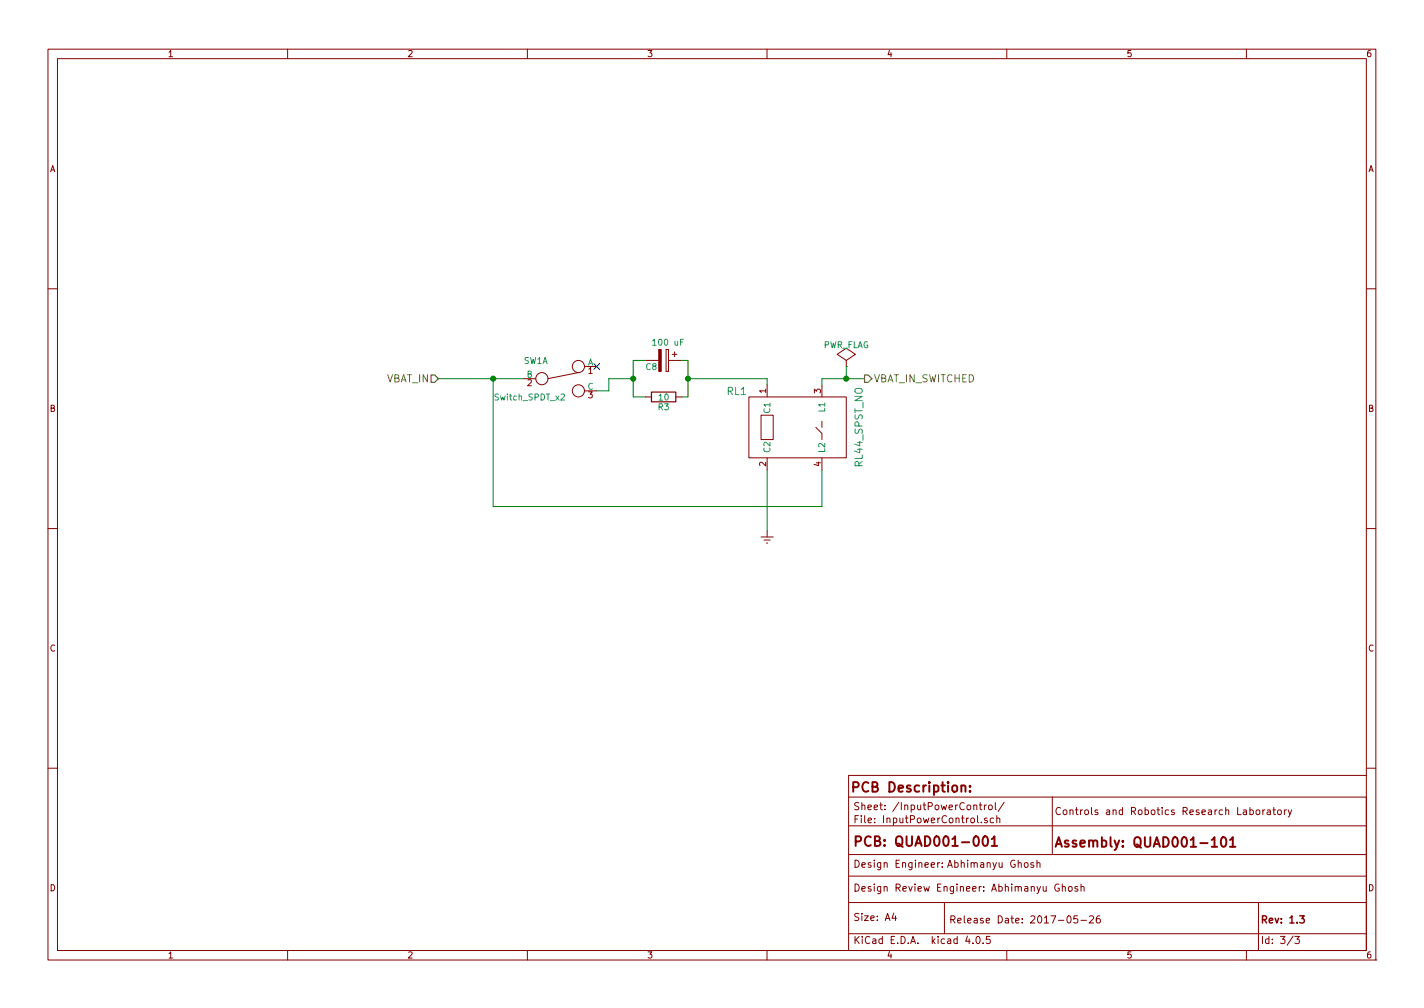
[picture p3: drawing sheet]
EESchema Schematic File Version 2
LIBS:power
LIBS:device
LIBS:transistors
LIBS:conn
LIBS:linear
LIBS:regul
LIBS:74xx
LIBS:cmos4000
LIBS:adc-dac
LIBS:memory
LIBS:xilinx
LIBS:microcontrollers
LIBS:dsp
LIBS:microchip
LIBS:analog_switches
LIBS:motorola
LIBS:texas
LIBS:intel
LIBS:audio
LIBS:interface
LIBS:digital-audio
LIBS:philips
LIBS:display
LIBS:cypress
LIBS:siliconi
LIBS:opto
LIBS:atmel
LIBS:contrib
LIBS:valves
LIBS:relays
LIBS:PowerConnectors
LIBS:PowerManagement
LIBS:custom_relays
LIBS:mechanical
LIBS:quadcopter_pdb-cache
EELAYER 25 0
EELAYER END
$Descr A4 11693 8268
encoding utf-8
Sheet 3 3
Title ""
Date "2017-05-26"
Rev "1.3"
Comp ""
Comment1 "QUAD001-001"
Comment2 "QUAD001-101"
Comment3 "Abhimanyu Ghosh"
Comment4 "Abhimanyu Ghosh"
$EndDescr
$Comp
L Earth #PWR31
U 1 1
P 6300 4350
F 0 "#PWR31" H 6300 4100 50  0001 C CNN
F 1 "Earth" H 6300 4200 50  0001 C CNN
F 2 "" H 6300 4350 50  0000 C CNN
F 3 "" H 6300 4350 50  0000 C CNN
	1    6300 4350
	1    0    0    -1  
$EndComp
$Comp
L R R3
U 1 1
P 5450 3250
F 0 "R3" V 5530 3250 50  0000 C CNN
F 1 "10" V 5450 3250 50  0000 C CNN
F 2 "Resistors_ThroughHole:Resistor_Horizontal_RM10mm" H 5380 3250 50  0001 C CNN
F 3 "" H 5450 3250 50  0000 C CNN
	1    5450 3250
	0    1    1    0   
$EndComp
$Comp
L CP C8
U 1 1
P 5450 2950
F 0 "C8" V 5500 2800 50  0000 L CNN
F 1 "100 uF" V 5300 2850 50  0000 L CNN
F 2 "Capacitors_ThroughHole:C_Radial_D6.3_L11.2_P2.5" H 5488 2800 50  0001 C CNN
F 3 "" H 5450 2950 50  0000 C CNN
	1    5450 2950
	0    1    1    0   
$EndComp
$Comp
L RL44_SPST_NO RL1
U 1 1
P 6400 3500
F 0 "RL1" H 6050 3800 60  0000 C CNN
F 1 "RL44_SPST_NO" V 7050 3500 60  0000 C CNN
F 2 "relay_housings:RELAY_RL44" H 6400 3500 60  0001 C CNN
F 3 "" H 6400 3500 60  0001 C CNN
	1    6400 3500
	1    0    0    -1  
$EndComp
$Comp
L Switch_SPDT_x2 SW1
U 1 1
P 4600 3100
F 0 "SW1" H 4400 3250 50  0000 C CNN
F 1 "Switch_SPDT_x2" H 4350 2950 50  0000 C CNN
F 2 "switches:SW_SPDT_ThroughHole" H 4600 3100 50  0001 C CNN
F 3 "" H 4600 3100 50  0000 C CNN
	1    4600 3100
	1    0    0    -1  
$EndComp
NoConn ~ 4900 3000
$Comp
L PWR_FLAG #FLG3
U 1 1
P 6950 3000
F 0 "#FLG3" H 6950 3095 50  0001 C CNN
F 1 "PWR_FLAG" H 6950 3180 50  0000 C CNN
F 2 "" H 6950 3000 50  0000 C CNN
F 3 "" H 6950 3000 50  0000 C CNN
	1    6950 3000
	1    0    0    -1  
$EndComp
Wire Wire Line
	3600 3100 4300 3100
Wire Wire Line
	6300 3100 6300 3150
Wire Wire Line
	6300 3850 6300 4350
Wire Wire Line
	4050 3100 4050 4150
Wire Wire Line
	4050 4150 6750 4150
Wire Wire Line
	6750 4150 6750 3850
Connection ~ 4050 3100
Wire Wire Line
	6750 3100 7100 3100
Wire Wire Line
	6750 3100 6750 3150
Wire Wire Line
	5000 3100 5200 3100
Wire Wire Line
	5200 2950 5200 3250
Wire Wire Line
	5200 3250 5300 3250
Wire Wire Line
	5200 2950 5300 2950
Connection ~ 5200 3100
Wire Wire Line
	5650 3100 6300 3100
Connection ~ 5650 3100
Wire Wire Line
	5600 2950 5650 2950
Wire Wire Line
	5650 2950 5650 3250
Wire Wire Line
	5650 3250 5600 3250
Wire Wire Line
	4900 3200 5000 3200
Wire Wire Line
	5000 3200 5000 3100
Wire Wire Line
	6950 3100 6950 3000
Connection ~ 6950 3100
Text HLabel 3600 3100 0    60   Input ~ 0
VBAT_IN
Text HLabel 7100 3100 2    60   Output ~ 0
VBAT_IN_SWITCHED
$EndSCHEMATC
